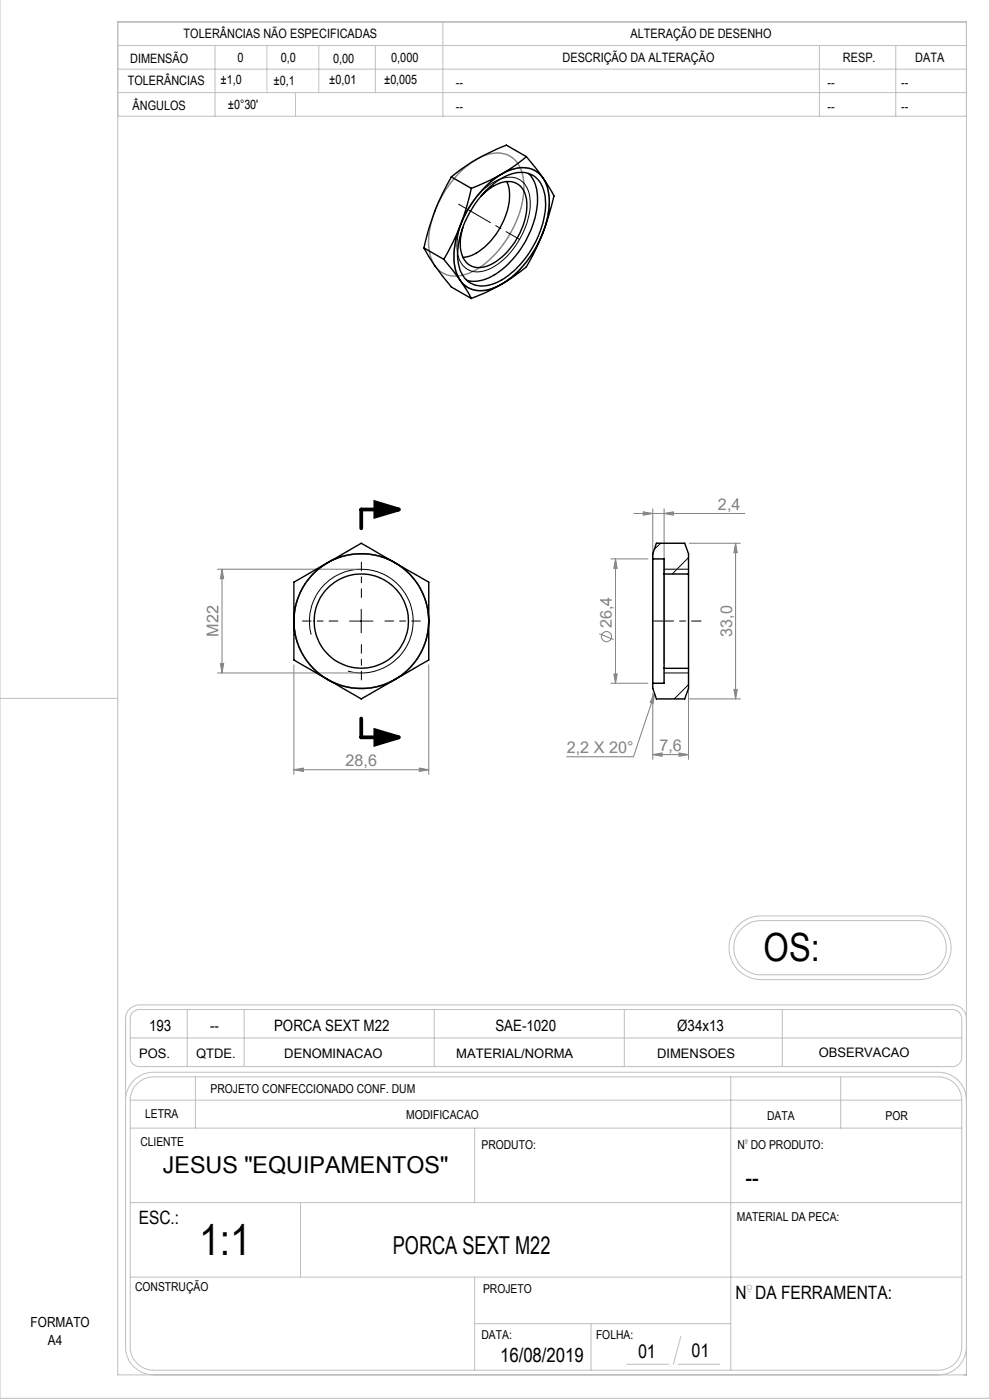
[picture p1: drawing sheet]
<svg xmlns="http://www.w3.org/2000/svg" width="210mm" height="297mm" viewBox="0 0 210 297" stroke-linecap="round" stroke-linejoin="round" font-family="sans-serif">
<g fill="none" stroke="#808080" stroke-width=".21">
<path d="M129.6 118.6h7.8M130.6 118.6v26.4M130.6 118.6l.3 2h-.7zM134.4 108.9h23.6M136.5 108.6l2 .3-2 .4zM138.5 107.9v36.1M140.9 108.9l1.9-.3v.7zM140.9 107.9v32.9M146.2 115.2h10.9M156 115.2l.4 2.1h-.7zM156 115.2v33.1M46.1 120.8h29.5"/>
<path d="M47.1 120.8v22M47.1 120.8l.3 2h-.7zM127.1 134.4l3.1 1.3M46.1 142.8h29.5M46.7 140.8h.7l-.3 2zM62.3 141v23.3M90.9 141v23.3M129.6 145h7.8M130.2 143h.7l-.3 2zM138.5 147.1v14M138.9 147.2l-.4 2-.6-.3zM138.9 147.2l-4.5 13.3h-14.2"/>
<path d="M144 159.7l2 .4-2 .3zM146 142.8v18.3M146.2 148.3h10.9M155.7 146.3h.7l-.4 2zM62.3 163.3l2-.4v.8zM62.3 163.3h28.6M88.9 162.9l2 .4-2 .4zM138.5 160.1l1.9-.4v.7zM138.5 160.1h7.5"/>
<circle cx="128.7" cy="135.1" r="1.07"/>
</g>
<path d="M79.6 106.6l5 1.5-5 1.5zM79.6 154.9l5 1.5-5 1.5z" fill="none" stroke="#000" stroke-width=".8" stroke-linecap="butt"/>
<g fill="none" stroke="#c0c0c0" stroke-width=".21">
<path d="M210 -.1v296.7h-210v-296.6M25 4.7h180v287h-180zM25 9.7h180M25 19.6h180M25 14.7h180M45.6 9.7v15M56.6 9.7v9.9M62.7 19.6v5.1M67.6 9.7v9.9M79.6 9.7v9.9M93.9 4.7v20M173.8 9.7v15"/>
<path d="M190 9.7v15M25 24.7h180M0 148.2h25M156.7 196.2l.5-.5a6.7 6.7 0 0 1 4.2-1.4h33.6a6.8 6.8 0 0 1 6.8 6.8 6.8 6.8 0 0 1-6.8 6.7h-33.6a6.8 6.8 0 0 1-6.2-4.2 6.8 6.8 0 0 1 1.5-7.4zM157.4 196.9l.2-.2a5.6 5.6 0 0 1 3.8-1.4h33.6a5.8 5.8 0 0 1 5.7 5.7 5.8 5.8 0 0 1-5.7 5.8h-33.6a5.8 5.8 0 0 1-5.3-3.6 5.8 5.8 0 0 1 1.3-6.3zM28.3 214.7l1.1-.5h172.8a1.93 1.93 0 0 1 1.8 1.9v8.4a1.93 1.93 0 0 1-2 1.8h-172.4a1.92 1.92 0 0 1-2-2v-8.2a1.81 1.81 0 0 1 .7-1.4zM39.7 214.2v12.1M51.8 214.2v12.1M92.1 214.2v12.1M132.4 214.2v12.1M165.9 214.2v12.1M205 216.1a2.94 2.94 0 0 0-3-2.9h-172.4a2.94 2.94 0 0 0-3 2.9v69.6a6 6 0 0 0 6 6"/>
<path d="M26.6 233.4a6 6 0 0 1 6-5.9h166.5a6 6 0 0 1 5.9 5.9M27.6 233.4a4.9 4.9 0 0 1 5-4.9h166.5a4.9 4.9 0 0 1 4.9 4.9M27.6 233.4v52.3a4.9 4.9 0 0 0 5 5h166.5a4.9 4.9 0 0 0 4.9-5v-52.3M27.6 239.3h176.4M27.6 233.4h176.4M27.6 220.2h176.4M41.5 228.5v10.8M100.7 239.3v15.8M155 228.5v62.2M178.3 228.5v10.8M27.6 255.1h176.4M63.7 255.1v15.8"/>
<path d="M158.2 242.6h.2M27.6 270.9h176.4M100.7 270.9v19.8M158.7 274h.5M100.7 280.8h54.3M125.4 280.8v9.9M133 289.4h8.9M143.8 289.4h8.9M144.4 283.5l-1.6 5.9M205 285.7a6 6 0 0 1-5.9 6"/>
<circle cx="158.3" cy="242.1" r=".25"/>
<circle cx="159" cy="273.1" r=".5"/>
</g>
<g fill="none" stroke="#808080" stroke-width=".3">
<path d="M97.3 36.8a12.5 12.5 0 0 1 8.4-4.3 5.6 5.6 0 0 1 5.3 5.6 20.9 20.9 0 0 1-5.3 15.1 13.8 13.8 0 0 1-8.9 5.4 5.4 5.4 0 0 1-5.6-4.7 18.8 18.8 0 0 1 3.2-13.3l1.2-1.8zM102.6 40a11.9 11.9 0 0 1 8.8-4.4 5.5 5.5 0 0 1 4.9 5 19.2 19.2 0 0 1-3.3 13.1 17.1 17.1 0 0 1-9.6 7.8 5.5 5.5 0 0 1-7-5.1 19.6 19.6 0 0 1 3.9-13.5z"/>
<circle cx="76.6" cy="131.8" r="14.3"/>
<circle cx="76.7" cy="131.8" r="14.3"/>
</g>
<path d="M102.2 40.5a8.2 8.2 0 0 1 7-2.8 5 5 0 0 1 3.3 5.3 16.9 16.9 0 0 1-8.5 14 4.6 4.6 0 0 1-6-.9 9.1 9.1 0 0 1-.5-7.8 18.6 18.6 0 0 1 4.7-7.8zM66 134.6a11 11 0 0 1 9.6-13.8 11 11 0 0 1 12 11.9 11 11 0 0 1-13.8 9.7M74.2 131.8h4.9M76.6 129.3v5M140.9 120.8h5.1M140.9 142.8h5.1" fill="none" stroke="#000" stroke-width=".21"/>
<path d="M140.9 131.7h7.8" fill="none" stroke="#000" stroke-width=".21" stroke-dasharray="15.2 1.3 1.3 1.3" stroke-dashoffset="13.2"/>
<path d="M140.9 131.7h-2.5" fill="none" stroke="#000" stroke-width=".21" stroke-dasharray="15.2 1.3 1.3 1.3"/>
<path d="M84.6 108.1h-8v4M76.6 152.4v4h8" fill="none" stroke="#000" stroke-width=".8"/>
<path d="M97.3 43.3l12.9 7.5" fill="none" stroke="#000" stroke-width=".21" stroke-dasharray="15.2 1.3 1.3 1.3" stroke-dashoffset="7.4"/>
<path d="M71.7 131.7h-7.5M76.7 126.7v-7.5M76.7 136.7v7.5M81.7 131.7h7.5" fill="none" stroke="#000" stroke-width=".21" stroke-dasharray="15.2 1.3 1.3 1.3" stroke-dashoffset="13.4"/>
<path d="M79.6 106.6l5 1.5-5 1.5zM79.6 154.9l5 1.5-5 1.5z" fill="#000"/>
<g fill="#808080">
<path d="M136.5 108.6l2 .3-2 .4zM140.9 108.9l1.9-.3v.7zM138.5 160.1l1.9-.4v.7zM144 159.7l2 .4-2 .3zM138.9 147.2l-.4 2-.6-.3z"/>
<path d="M155.7 146.3h.7l-.4 2zM156 115.2l.4 2.1h-.7z"/>
<path d="M47.1 120.8l.3 2h-.7zM46.7 140.8h.7l-.3 2zM130.6 118.6l.3 2h-.7zM130.2 143h.7l-.3 2z"/>
<path d="M62.3 163.3l2-.4v.8zM88.9 162.9l2 .4-2 .4z"/>
</g>
<g fill="none" stroke="#000" stroke-width=".3">
<path d="M95.7 37.5a49.4 49.4 0 0 0-5.8 15.1M95.7 37.5l4.3 2.5M100 40l-1.2 4.4-1.2 3.4M106.4 36.9a22.3 22.3 0 0 0-8.8 10.9M106.4 36.9a7 7 0 0 1 7.4-.5l1.3 1.3M106.4 36.9l-2.4 1.3-4 1.8M107.5 38.5a10.8 10.8 0 0 1-1 8.9 13.1 13.1 0 0 1-7.3 7l-1 .2M111.7 33.2l-4.3-2.4a40.5 40.5 0 0 0-11.7 6.7M111.7 33.2l-2.6 2-2.7 1.7M111.7 33.2l3.4 4.5M112.1 36.8a8.4 8.4 0 0 1 1.8 7.5 20.3 20.3 0 0 1-10.2 14.6 6.8 6.8 0 0 1-4.7 .6M115.1 37.7a11.4 11.4 0 0 1 .8 9.5l-.8 2.2"/>
<path d="M115.1 37.7l2.4 3.9-1 3.9-1.4 3.9M89.9 52.6a44.7 44.7 0 0 0 5.8 8.3l4.3 2.4M89.9 52.6l4.3 2.4M94.2 55l3.4 4.5M97.6 47.8l-1.6 3.7-1.8 3.5M97.6 47.8a14.1 14.1 0 0 0-.4 10.9l.4 .8M97.6 59.5a5.7 5.7 0 0 0 7.1 1.6l1.7-.8M97.6 59.5l2.4 3.8M102 41.7a8.2 8.2 0 0 1 6.5-3.1 4.1 4.1 0 0 1 3.2 4.2 15.2 15.2 0 0 1-7.9 13.5 4 4 0 0 1-6.1-3.3 10.2 10.2 0 0 1 .5-4.7M103.1 40.4a10.9 10.9 0 0 1 8-3.8 5.1 5.1 0 0 1 4.4 4.5 18.1 18.1 0 0 1-3.7 13.3 14.2 14.2 0 0 1-8.9 6.2 5.1 5.1 0 0 1-5.7-4.8 18.6 18.6 0 0 1 4-13.2zM115.1 49.4a21.9 21.9 0 0 1-8.7 10.9M115.1 49.4l-2 4.6-1.4 2.6-2.7 2-2.6 1.7"/>
<path d="M106.4 60.3l-3.6 1.9-2.8 1.1M69.5 119.4a14.3 14.3 0 0 1 14.3 0M69.5 119.4a14.3 14.3 0 0 0-7.2 12.4M69.5 119.4l-7.2 4.1v8.3M69.5 119.4l7.1-4.2 7.2 4.2M83.8 119.4a14.3 14.3 0 0 1 7.1 12.4M83.8 119.4l7.1 4.1v8.3M138.5 118.6v26.4M138.5 118.6v-1.1l.7-2.3h6l.9 2.3v4.3M138.5 118.6h2.4v3.2M62.3 131.8a14.3 14.3 0 0 0 7.2 12.3M62.3 131.8v8.2l7.2 4.1"/>
<path d="M90.9 131.8a14.3 14.3 0 0 1-7.1 12.3M90.9 131.8v8.2l-7.1 4.1M140.9 121.8v20M140.9 121.8h5.2M146.1 121.8v20M69.5 144.1a14.3 14.3 0 0 0 14.3 0M69.5 144.1l7.1 4.2 7.2-4.2M140.9 141.8v3.2h-2.4M140.9 141.8h5.2M146.1 141.8v4.2l-.9 2.3h-6l-.7-2.3v-1"/>
<circle cx="76.6" cy="131.8" r="10"/>
</g>
<path d="M140.1 115.2l-1.4 1.4M146.1 118.3l-3.5 3.5M146.1 145.2l-3.1 3.1" fill="none" stroke="#000" stroke-width=".21"/>
<text font-size="9.4" x="42.2" y="266.1">1:1</text>
<text font-size="8.2" x="162" y="203.8">OS:</text>
<text font-size="5.9" x="158.1" y="251.9">--</text>
<text font-size="5.3" x="83.3" y="265.9">PORCA SEXT M22</text>
<text font-size="4.9" x="34.5" y="248.9">JESUS &quot;EQUIPAMENTOS&quot;</text>
<text font-size="4.2" x="106.1" y="288.9">16/08/2019</text>
<g font-size="4.1">
<text x="146.7" y="287.9">01</text>
<text x="135.3" y="288.1">01</text>
</g>
<g font-size="3.9">
<text x="29.4" y="259.7">ESC.:</text>
<text x="156" y="275.6">N DA FERRAMENTA:</text>
</g>
<g font-size="3.4" fill="#808080">
<text x="152.3" y="108.2">2,4</text>
<text x="46.4" y="135.1" transform="rotate(-90 46.4 135.1)">M22</text>
<text x="129.8" y="133.3" transform="rotate(-90 129.8 133.3)">26,4</text>
<text x="155.3" y="135.1" transform="rotate(-90 155.3 135.1)">33,0</text>
<text x="120.2" y="159.8">2,2 X 20°</text>
<text x="139.9" y="159.3">7,6</text>
<text x="73.3" y="162.5">28,6</text>
</g>
<g font-size="3.3">
<text x="31.6" y="218.8">193</text>
<text x="44.5" y="218.8">--</text>
<text x="58.1" y="218.8">PORCA SEXT M22</text>
<text x="105.1" y="218.8">SAE-1020</text>
<text x="143.7" y="218.8">Ø34x13</text>
</g>
<g font-size="3">
<text x="6.5" y="281.4">FORMATO</text>
<text x="10.2" y="285.4">A4</text>
</g>
<g font-size="2.8">
<text x="29.5" y="224.4">POS.</text>
<text x="41.6" y="224.4">QTDE.</text>
<text x="60.3" y="224.4">DENOMINACAO</text>
<text x="96.8" y="224.4">MATERIAL/NORMA</text>
<text x="139.4" y="224.3">DIMENSOES</text>
<text x="173.7" y="224.2">OBSERVACAO</text>
</g>
<g font-size="2.7">
<text x="38.9" y="8.1">TOLERÂNCIAS NÃO ESPECIFICADAS</text>
<text x="133.8" y="8.1">ALTERAÇÃO DE DESENHO</text>
<text x="27.6" y="13.4">DIMENSÃO</text>
<text x="46.8" y="17.8">±1,0</text>
<text x="50.4" y="13.1">0</text>
<text x="58" y="18">±0,1</text>
<text x="59.6" y="13.2">0,0</text>
<text x="69.8" y="17.8">±0,01</text>
<text x="70.7" y="13.3">0,00</text>
<text x="81.5" y="17.9">±0,005</text>
<text x="83" y="13.2">0,000</text>
<text x="119.3" y="13.2">DESCRIÇÃO DA ALTERAÇÃO</text>
<text x="178.8" y="13.2">RESP.</text>
<text x="194.2" y="13.2">DATA</text>
<text x="27.1" y="18.1">TOLERÂNCIAS</text>
<text x="28.1" y="23.2">ÂNGULOS</text>
<text x="48.3" y="23.1">±0°30'</text>
<text x="96.7" y="18.5">--</text>
<text x="96.7" y="23.5">--</text>
<text x="175.5" y="18.5">--</text>
<text x="175.5" y="23.5">--</text>
<text x="191.1" y="18.5">--</text>
<text x="191.1" y="23.5">--</text>
</g>
<g font-size="2.6">
<text x="44.7" y="231.9">PROJETO CONFECCIONADO CONF. DUM</text>
<text x="30.8" y="237.2">LETRA</text>
<text x="86.2" y="237.3">MODIFICACAO</text>
<text x="162.7" y="237.6">DATA</text>
<text x="187.8" y="237.6">POR</text>
<text x="29.8" y="243.1">CLIENTE</text>
<text x="102.1" y="243.7">PRODUTO:</text>
<text x="156.4" y="243.7">N DO PRODUTO:</text>
<text x="156.3" y="259.1">MATERIAL DA PECA:</text>
<text x="28.7" y="273.8">CONSTRUÇÃO</text>
<text x="102.5" y="274.2">PROJETO</text>
<text x="102.1" y="284.1">DATA:</text>
<text x="126.4" y="284.1">FOLHA:</text>
</g>
</svg>
